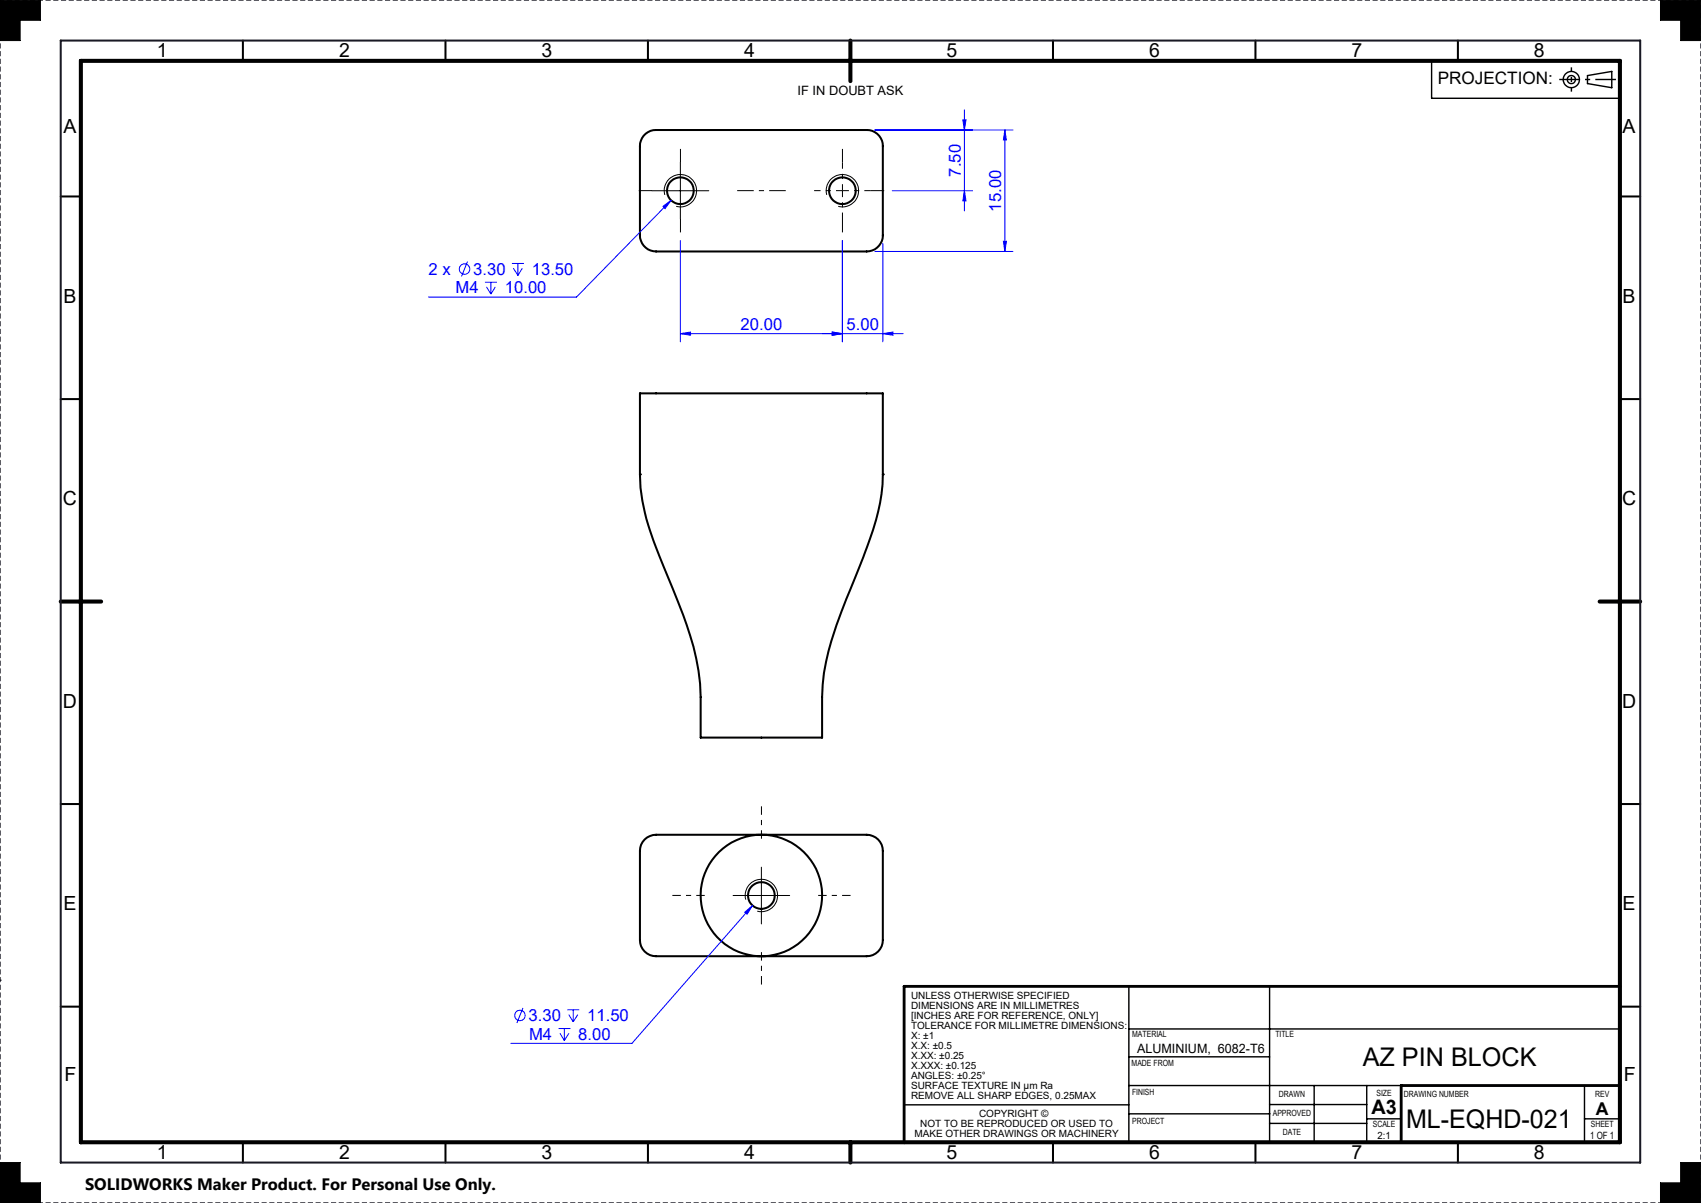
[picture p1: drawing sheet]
<svg xmlns="http://www.w3.org/2000/svg" width="420mm" height="297mm" viewBox="0 0 420 297" stroke-linecap="round" stroke-linejoin="round" font-family="sans-serif">
<g fill="none" stroke="#000" stroke-width=".5">
<path d="M60 10v5M110 10v5M160 10v5M260 10v5M310 10v5M360 10v5M158.9 33.5a4 4 0 0 1 3.1-1.4h52a3.9 3.9 0 0 1 4 4v22a4 4 0 0 1-4 4h-52a4 4 0 0 1-4-4v-22a4.2 4.2 0 0 1 .9-2.6zM15 48.5h5M400 48.5h5M15 98.5h5M158 97.1h60v20a57.9 57.9 0 0 1-4.9 20.5l-.9 2.4a192.3 192.3 0 0 0-7.6 20.7 44.4 44.4 0 0 0-1.6 11.4v10h-30v-10a64.1 64.1 0 0 0-5.6-23.7l-1.3-3.1a117.9 117.9 0 0 1-6.9-18.7l-1-6.2-.2-3.3zM400 98.5h5"/>
<path d="M15 198.5h5M400 198.5h5M159.2 207.3a4.2 4.2 0 0 1 2.8-1.2h52a4 4 0 0 1 4 4v22a4 4 0 0 1-4 4h-52a4 4 0 0 1-4-4v-22a3.8 3.8 0 0 1 1.2-2.8zM15 248.5h5M400 248.5h5M60 282v5M110 282v5M160 282v5M260 282v5M310 282v5M360 282v5"/>
<circle cx="168" cy="47.1" r="3.3"/>
<circle cx="208" cy="47.1" r="3.3"/>
<circle cx="188" cy="221.1" r="3.3"/>
<circle cx="188" cy="221.1" r="15"/>
</g>
<path d="M157.8 117.1a.25 .25 0 0 1 .5 0 .25 .25 0 0 1-.5 0zM217.7 117.1a.25 .25 0 0 1 .5 0 .25 .25 0 0 1-.5 0z" fill="#000"/>
<path d="M420 0h-420M420 297h-420" fill="none" stroke="#191924" stroke-width=".35" stroke-dasharray="1.3 .6" stroke-dashoffset=".2" stroke-linecap="butt"/>
<path d="M0 0v297M420 297v-297" fill="none" stroke="#191924" stroke-width=".35" stroke-dasharray="1.3 .6" stroke-dashoffset=".7" stroke-linecap="butt"/>
<path d="M0 0h10v5h-5v5h-5zM410 0h10v10h-5v-5h-5zM0 287h5v5h5v5h-10zM415 287h5v10h-10v-5h5z" fill="none" stroke="#000" stroke-width=".25"/>
<g fill="none" stroke="#000" stroke-width=".35">
<path d="M278.7 254h121.3M278.7 243.5v38.8M313.5 243.5v38.5M223.2 272.8h55.5M278.7 260.9h34.8M278.7 275h34.8M278.7 268h67.3M313.5 277.4h24M313.5 272.7h24M324.5 268v14M337.5 268v14M337.5 276.2h8.5"/>
<path d="M391.2 268v14M391.2 276.2h8.8"/>
</g>
<path d="M400 243.5h-176.8v38.6M400 268h-54v14" fill="none" stroke="#000" stroke-width=".7"/>
<path d="M20 15h380v267h-380zM210 10v10M15 148.5h10M395 148.5h10M210 282v5" fill="none" stroke="#000" stroke-width="1"/>
<circle cx="0" cy="242" r=".18" fill="#191924"/>
<path d="M15 10h390v277h-390z" fill="none" stroke="#191924" stroke-width=".5"/>
<path d="M0 287v10h10v-5h-5v-5zM415 287v5h-5v5h10v-10zM410 0v5h5v5h5v-10zM0 0v10h5v-5h5v-5z" fill-rule="evenodd" fill="#000"/>
<g fill="none" stroke="#00f" stroke-width=".25">
<path d="M216 32.1h34.1M237.7 29.6h.8l-.4 2.5zM238.1 27.1v25M248.1 32.1l.4 2.5h-.7zM248.1 32.1v30M163.7 51l2-1.5-1.5 2zM165.7 49.5l-23.4 23.8h-36.5M168 59.4v25M208 59.4v25M220.3 47.1h19.8M238.1 47.1l.4 2.5h-.8zM247.8 59.6h.7l-.4 2.5z"/>
<path d="M115.4 64.6l-1.5 3.7M119.7 69.7h3M120.1 70.8l1.1 1.8M121.2 69.7v2.9M122.3 70.8l-1.1 1.8M126.4 65h3M126.8 66.2l1.1 1.8M127.9 65v3M129 66.2l-1.1 1.8M216 62.1h34.1M218 60.1v24.3M168 82.4l2.5-.4v.8z"/>
<path d="M168 82.4h55M205.5 82l2.5 .4-2.5 .4zM218 82.4l2.5-.4v.8zM183.9 225.2l1.9-1.6-1.3 2.1zM185.8 223.6l-29.8 34h-29.9M129.1 248.8l-1.5 3.8M137.9 253.9h2.9M138.3 255.1l1 1.8M139.3 253.9v3M140.1 249.3h2.9M140.4 250.5l1.1 1.8M140.5 255.1l-1.2 1.8"/>
<path d="M141.5 249.3v3M142.7 250.5l-1.2 1.8"/>
<circle cx="114.7" cy="66.4" r="1.29"/>
<circle cx="128.4" cy="250.7" r="1.3"/>
</g>
<path d="M161 47.1h14M164.1 48.1a4 4 0 0 1 3.6-5 4 4 0 0 1 4.3 4.3 4 4 0 0 1-5 3.5M168 40.1v14M204.1 48.1a4 4 0 0 1 3.5-5 4 4 0 0 1 4.4 4.3 4 4 0 0 1-5 3.5M188 214.1v14M181 221.1h14M184.1 222.1a4 4 0 0 1 3.6-5 4 4 0 0 1 4.3 4.4 4 4 0 0 1-5 3.5" fill="none" stroke="#000" stroke-width=".25"/>
<g fill="none" stroke="#000" stroke-width=".35">
<path d="M353.5 15v9.3h46.5M392 18.7l6-1.1v4.1l-6-1.1z"/>
<circle cx="388" cy="19.6" r="1"/>
<circle cx="388" cy="19.7" r="2"/>
</g>
<path d="M188 207.1v-8M174 221.1h-8M188 235.1v8M202 221.1h8" fill="none" stroke="#000" stroke-width=".25" stroke-dasharray="15.2 1.3 1.3 1.3" stroke-dashoffset="13.1" stroke-linecap="butt"/>
<path d="M161 47.1h-3.3M168 40.1v-3.3M168 54.1v3.3M208 40.1v-3.3M208 54.1v3.3M215 47.1h3.3" fill="none" stroke="#000" stroke-width=".25" stroke-dasharray="15.2 1.3 1.3 1.3" stroke-linecap="butt"/>
<path d="M208 47.1v-7M208 47.1h-7M208 47.1v7M208 47.1h7" fill="none" stroke="#000" stroke-width=".25" stroke-dasharray="15.2 1.3 1.3 1.3" stroke-dashoffset="13.6" stroke-linecap="butt"/>
<path d="M182 47.1h12" fill="none" stroke="#000" stroke-width=".25" stroke-dasharray="15.2 1.3 1.3 1.3" stroke-dashoffset="11.1" stroke-linecap="butt"/>
<path d="M385 19.6h14" fill="none" stroke="#000" stroke-width=".35" stroke-dasharray="15.2 1.3 1.3 1.3" stroke-dashoffset="10.1" stroke-linecap="butt"/>
<path d="M388 16.6v6" fill="none" stroke="#000" stroke-width=".35" stroke-dasharray="15.2 1.3 1.3 1.3" stroke-dashoffset="14.1" stroke-linecap="butt"/>
<g fill="#00f">
<path d="M183.9 225.2l1.9-1.6-1.3 2.1z"/>
<path d="M163.7 51l.5 .5 1.5-2zM168 82.4l2.5-.4v.8zM205.5 82l2.5 .4-2.5 .4z"/>
<path d="M218 82.4l2.5-.4v.8zM205.5 82l2.5 .4-2.5 .4z"/>
<path d="M237.7 29.6h.8l-.4 2.5zM238.1 47.1l.4 2.5h-.8zM248.1 32.1l.4 2.5h-.7zM247.8 59.6h.7l-.4 2.5z"/>
</g>
<g font-size="6.3">
<text x="336.5" y="263.1">AZ PIN BLOCK</text>
<text x="347.2" y="278.5">ML-EQHD-021</text>
</g>
<text font-size="4.9" x="338.6" y="275">A3</text>
<g font-size="4.8">
<text x="38.7" y="14.2">1</text>
<text x="83.8" y="14.2">2</text>
<text x="133.7" y="14.2">3</text>
<text x="183.7" y="14.2">4</text>
<text x="233.7" y="14.2">5</text>
<text x="283.7" y="14.2">6</text>
<text x="333.7" y="14.2">7</text>
<text x="378.7" y="14.2">8</text>
<text x="15.6" y="32.9">A</text>
<text x="400.6" y="32.9">A</text>
<text x="15.6" y="74.7">B</text>
<text x="400.6" y="74.7">B</text>
<text x="15.5" y="124.7">C</text>
<text x="400.5" y="124.7">C</text>
<text x="15.5" y="174.7">D</text>
<text x="400.5" y="174.7">D</text>
<text x="15.6" y="224.7">E</text>
<text x="400.6" y="224.7">E</text>
<text x="15.9" y="266.9">F</text>
<text x="400.9" y="266.9">F</text>
<text x="38.7" y="286.2">1</text>
<text x="83.8" y="286.2">2</text>
<text x="133.7" y="286.2">3</text>
<text x="183.7" y="286.2">4</text>
<text x="233.7" y="286.2">5</text>
<text x="283.7" y="286.2">6</text>
<text x="333.7" y="286.2">7</text>
<text x="378.7" y="286.2">8</text>
</g>
<text font-size="4.4" x="394.1" y="275.2">A</text>
<text font-size="4.2" x="355" y="20.8">PROJECTION:</text>
<g font-size="4.1" fill="#00f">
<text x="237.2" y="43.6" transform="rotate(-90 237.2 43.6)">7.50</text>
<text x="247.2" y="52.2" transform="rotate(-90 247.2 52.2)">15.00</text>
<text x="105.8" y="67.8">2 x</text>
<text x="116.8" y="67.8">3.30</text>
<text x="131.3" y="67.8">13.50</text>
<text x="112.5" y="72.4">M4</text>
<text x="124.6" y="72.4">10.00</text>
<text x="182.9" y="81.4">20.00</text>
<text x="209" y="81.4">5.00</text>
<text x="130.5" y="252">3.30</text>
<text x="130.6" y="256.7">M4</text>
<text x="142.8" y="256.7">8.00</text>
<text x="145" y="252">11.50</text>
</g>
<text font-size="4.1" x="21" y="293.7">SOLIDWORKS Maker Product. For Personal Use Only.</text>
<g font-size="3.2">
<text x="196.9" y="23.5">IF IN DOUBT ASK</text>
<text x="280.8" y="260.1">ALUMINIUM, 6082-T6</text>
</g>
<g font-size="2.5">
<text x="224.9" y="246.5">UNLESS OTHERWISE SPECIFIED</text>
<text x="224.9" y="249">DIMENSIONS ARE IN MILLIMETRES</text>
<text x="224.9" y="251.5">[INCHES ARE FOR REFERENCE, ONLY]</text>
<text x="224.9" y="253.9">TOLERANCE FOR MILLIMETRE DIMENSIONS:</text>
<text x="224.9" y="256.4">X: ±1</text>
<text x="224.9" y="258.9">X.X: ±0.5</text>
<text x="224.9" y="261.3">X.XX: ±0.25</text>
<text x="224.9" y="263.8">X.XXX: ±0.125</text>
<text x="224.9" y="266.3">ANGLES: ±0.25°</text>
<text x="224.9" y="268.7">SURFACE TEXTURE IN μm Ra</text>
<text x="224.9" y="271.2">REMOVE ALL SHARP EDGES, 0.25MAX</text>
<text x="241.7" y="275.8">COPYRIGHT ©</text>
<text x="225.8" y="280.8">MAKE OTHER DRAWINGS OR MACHINERY</text>
<text x="227.2" y="278.3">NOT TO BE REPRODUCED OR USED TO</text>
<text x="340.1" y="281.2">2:1</text>
<text x="392.6" y="281.2">1 OF 1</text>
</g>
<g font-size="2.1">
<text x="279.6" y="255.9">MATERIAL</text>
<text x="314.9" y="255.9">TITLE</text>
<text x="279.4" y="263.2">MADE FROM</text>
<text x="279.5" y="270.3">FINISH</text>
<text x="314.3" y="275.6">APPROVED</text>
<text x="315.8" y="270.9">DRAWN</text>
<text x="339.9" y="270.6">SIZE</text>
<text x="346.6" y="270.8">DRAWING NUMBER</text>
<text x="393.9" y="270.8">REV</text>
<text x="279.6" y="277.4">PROJECT</text>
<text x="316.7" y="280.3">DATE</text>
<text x="339" y="278.2">SCALE</text>
<text x="392.8" y="278.2">SHEET</text>
</g>
</svg>
